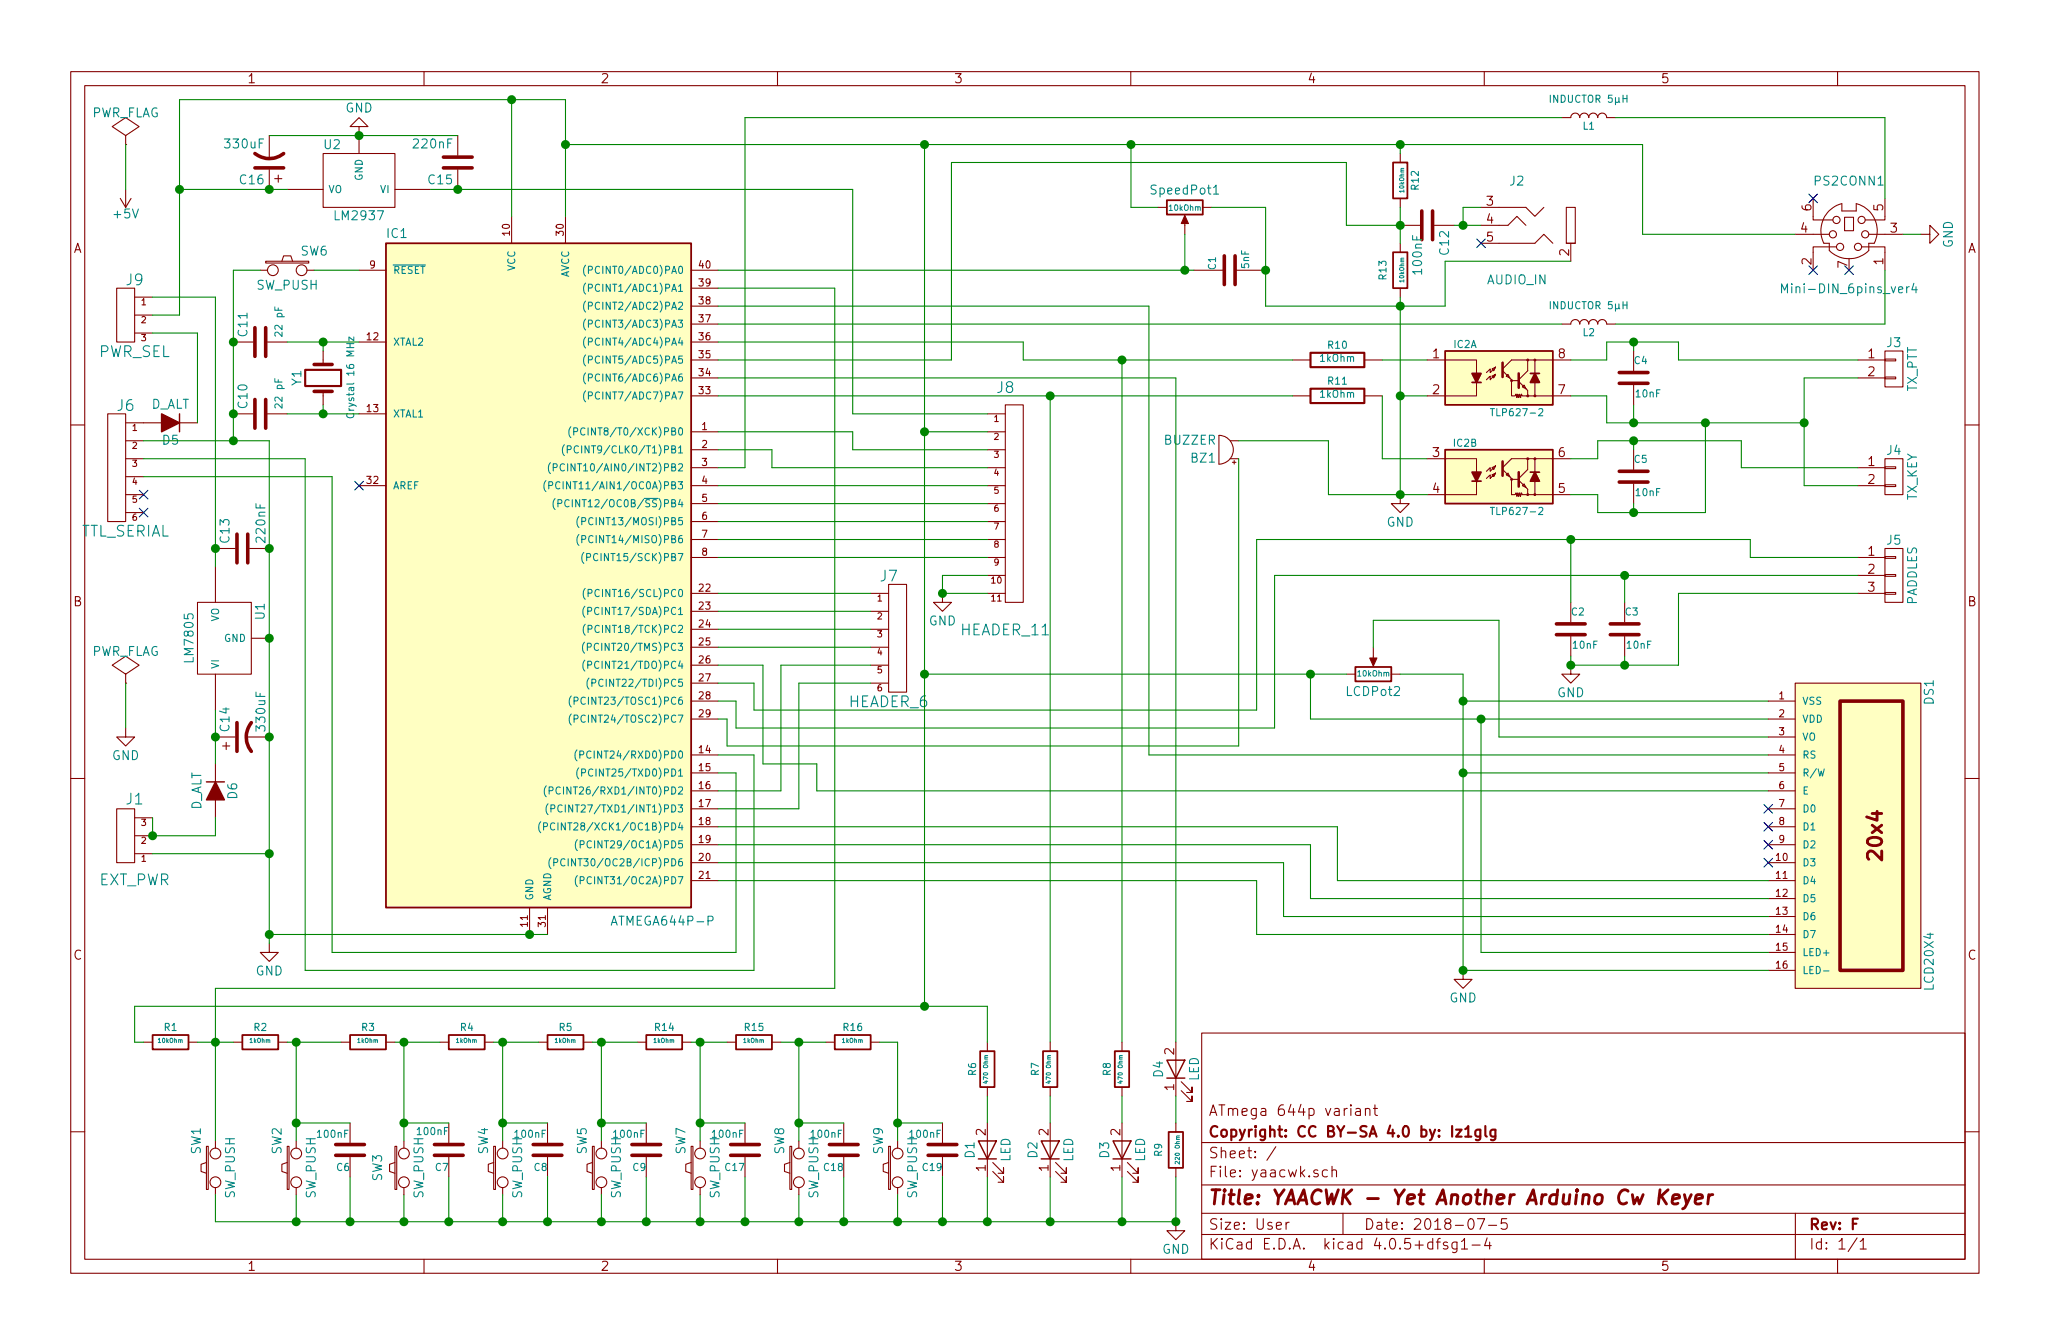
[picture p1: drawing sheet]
EESchema Schematic File Version 2
LIBS:yaacwk-rescue
LIBS:power
LIBS:device
LIBS:transistors
LIBS:conn
LIBS:linear
LIBS:regul
LIBS:74xx
LIBS:cmos4000
LIBS:adc-dac
LIBS:memory
LIBS:xilinx
LIBS:microcontrollers
LIBS:dsp
LIBS:microchip
LIBS:analog_switches
LIBS:motorola
LIBS:texas
LIBS:intel
LIBS:audio
LIBS:interface
LIBS:digital-audio
LIBS:philips
LIBS:display
LIBS:cypress
LIBS:siliconi
LIBS:opto
LIBS:atmel
LIBS:contrib
LIBS:valves
LIBS:ms-conn
LIBS:w_device
LIBS:w_connectors
LIBS:custom_kicad_symbols
LIBS:PJ320A
LIBS:yaacwk-cache
EELAYER 25 0
EELAYER END
$Descr User 11418 7481
encoding utf-8
Sheet 1 1
Title "YAACWK - Yet Another Arduino Cw Keyer"
Date "2018-07-5"
Rev "F"
Comp "Copyright: CC BY-SA 4.0 by: Iz1glg"
Comment1 "ATmega 644p variant"
Comment2 ""
Comment3 ""
Comment4 ""
$EndDescr
$Comp
L R R6
U 1 1
P 5500 5950
F 0 "R6" V 5580 5950 40  0000 C CNN
F 1 "470 Ohm" V 5507 5951 24  0000 C CNN
F 2 "Resistors_THT:R_Axial_DIN0207_L6.3mm_D2.5mm_P7.62mm_Horizontal" V 5430 5950 30  0001 C CNN
F 3 "~" H 5500 5950 30  0000 C CNN
	1    5500 5950
	-1   0    0    1   
$EndComp
$Comp
L R R7
U 1 1
P 5850 5950
F 0 "R7" V 5930 5950 40  0000 C CNN
F 1 "470 Ohm" V 5857 5951 24  0000 C CNN
F 2 "Resistors_THT:R_Axial_DIN0207_L6.3mm_D2.5mm_P7.62mm_Horizontal" V 5780 5950 30  0001 C CNN
F 3 "~" H 5850 5950 30  0000 C CNN
	1    5850 5950
	-1   0    0    1   
$EndComp
$Comp
L R R8
U 1 1
P 6250 5950
F 0 "R8" V 6330 5950 40  0000 C CNN
F 1 "470 Ohm" V 6257 5951 24  0000 C CNN
F 2 "Resistors_THT:R_Axial_DIN0207_L6.3mm_D2.5mm_P7.62mm_Horizontal" V 6180 5950 30  0001 C CNN
F 3 "~" H 6250 5950 30  0000 C CNN
	1    6250 5950
	-1   0    0    1   
$EndComp
$Comp
L R-RESCUE-yaacwk R10
U 1 1
P 7450 2000
F 0 "R10" V 7530 2000 40  0000 C CNN
F 1 "1kOhm" V 7457 2001 40  0000 C CNN
F 2 "Resistors_THT:R_Axial_DIN0207_L6.3mm_D2.5mm_P7.62mm_Horizontal" V 7380 2000 30  0001 C CNN
F 3 "~" H 7450 2000 30  0000 C CNN
	1    7450 2000
	0    -1   -1   0   
$EndComp
$Comp
L R-RESCUE-yaacwk R11
U 1 1
P 7450 2200
F 0 "R11" V 7530 2200 40  0000 C CNN
F 1 "1kOhm" V 7457 2201 40  0000 C CNN
F 2 "Resistors_THT:R_Axial_DIN0207_L6.3mm_D2.5mm_P7.62mm_Horizontal" V 7380 2200 30  0001 C CNN
F 3 "~" H 7450 2200 30  0000 C CNN
	1    7450 2200
	0    -1   -1   0   
$EndComp
$Comp
L TLP627-2 IC2
U 2 1
P 8350 2650
F 0 "IC2" H 8160 2840 40  0000 C CNN
F 1 "TLP627-2" H 8450 2460 40  0000 C CNN
F 2 "Housings_DIP:DIP-8_W7.62mm" H 8150 2470 30  0001 C CIN
F 3 "~" H 8350 2650 60  0000 C CNN
	2    8350 2650
	1    0    0    -1  
$EndComp
$Comp
L TLP627-2 IC2
U 1 1
P 8350 2100
F 0 "IC2" H 8160 2290 40  0000 C CNN
F 1 "TLP627-2" H 8450 1910 40  0000 C CNN
F 2 "Housings_DIP:DIP-8_W7.62mm" H 8150 1920 30  0001 C CIN
F 3 "~" H 8350 2100 60  0000 C CNN
	1    8350 2100
	1    0    0    -1  
$EndComp
$Comp
L C C4
U 1 1
P 9100 2100
F 0 "C4" H 9100 2200 40  0000 L CNN
F 1 "10nF" H 9106 2015 40  0000 L CNN
F 2 "Capacitors_ThroughHole:C_Disc_D7.5_P5" H 9138 1950 30  0001 C CNN
F 3 "~" H 9100 2100 60  0000 C CNN
	1    9100 2100
	1    0    0    -1  
$EndComp
$Comp
L C C5
U 1 1
P 9100 2650
F 0 "C5" H 9100 2750 40  0000 L CNN
F 1 "10nF" H 9106 2565 40  0000 L CNN
F 2 "Capacitors_ThroughHole:C_Disc_D7.5_P5" H 9138 2500 30  0001 C CNN
F 3 "~" H 9100 2650 60  0000 C CNN
	1    9100 2650
	1    0    0    -1  
$EndComp
$Comp
L C C2
U 1 1
P 8750 3500
F 0 "C2" H 8750 3600 40  0000 L CNN
F 1 "10nF" H 8756 3415 40  0000 L CNN
F 2 "Capacitors_ThroughHole:C_Disc_D7.5_P5" H 8788 3350 30  0001 C CNN
F 3 "~" H 8750 3500 60  0000 C CNN
	1    8750 3500
	1    0    0    -1  
$EndComp
$Comp
L C C3
U 1 1
P 9050 3500
F 0 "C3" H 9050 3600 40  0000 L CNN
F 1 "10nF" H 9056 3415 40  0000 L CNN
F 2 "Capacitors_ThroughHole:C_Disc_D7.5_P5" H 9088 3350 30  0001 C CNN
F 3 "~" H 9050 3500 60  0000 C CNN
	1    9050 3500
	1    0    0    -1  
$EndComp
$Comp
L R R4
U 1 1
P 2600 5800
F 0 "R4" V 2680 5800 40  0000 C CNN
F 1 "1kOhm" V 2607 5801 24  0000 C CNN
F 2 "Resistors_THT:R_Axial_DIN0207_L6.3mm_D2.5mm_P7.62mm_Horizontal" V 2530 5800 30  0001 C CNN
F 3 "~" H 2600 5800 30  0000 C CNN
	1    2600 5800
	0    -1   -1   0   
$EndComp
$Comp
L R R3
U 1 1
P 2050 5800
F 0 "R3" V 2130 5800 40  0000 C CNN
F 1 "1kOhm" V 2057 5801 24  0000 C CNN
F 2 "Resistors_THT:R_Axial_DIN0207_L6.3mm_D2.5mm_P7.62mm_Horizontal" V 1980 5800 30  0001 C CNN
F 3 "~" H 2050 5800 30  0000 C CNN
	1    2050 5800
	0    -1   -1   0   
$EndComp
$Comp
L R R2
U 1 1
P 1450 5800
F 0 "R2" V 1530 5800 40  0000 C CNN
F 1 "1kOhm" V 1457 5801 24  0000 C CNN
F 2 "Resistors_THT:R_Axial_DIN0207_L6.3mm_D2.5mm_P7.62mm_Horizontal" V 1380 5800 30  0001 C CNN
F 3 "~" H 1450 5800 30  0000 C CNN
	1    1450 5800
	0    -1   -1   0   
$EndComp
$Comp
L R R1
U 1 1
P 950 5800
F 0 "R1" V 1030 5800 40  0000 C CNN
F 1 "10kOhm" V 957 5801 24  0000 C CNN
F 2 "Resistors_THT:R_Axial_DIN0207_L6.3mm_D2.5mm_P7.62mm_Horizontal" V 880 5800 30  0001 C CNN
F 3 "~" H 950 5800 30  0000 C CNN
	1    950  5800
	0    -1   -1   0   
$EndComp
$Comp
L SW_PUSH SW5
U 1 1
P 3350 6500
F 0 "SW5" H 3500 6610 50  0000 C CNN
F 1 "SW_PUSH" H 3350 6420 50  0000 C CNN
F 2 "Pin_Headers:Pin_Header_Straight_1x02_Pitch2.54mm" H 3350 6500 60  0001 C CNN
F 3 "~" H 3350 6500 60  0000 C CNN
	1    3350 6500
	0    -1   -1   0   
$EndComp
$Comp
L SW_PUSH SW4
U 1 1
P 2800 6500
F 0 "SW4" H 2950 6610 50  0000 C CNN
F 1 "SW_PUSH" H 2800 6420 50  0000 C CNN
F 2 "Pin_Headers:Pin_Header_Straight_1x02_Pitch2.54mm" H 2800 6500 60  0001 C CNN
F 3 "~" H 2800 6500 60  0000 C CNN
	1    2800 6500
	0    -1   -1   0   
$EndComp
$Comp
L SW_PUSH SW3
U 1 1
P 2250 6500
F 0 "SW3" H 2250 6650 50  0000 C CNN
F 1 "SW_PUSH" H 2250 6420 50  0000 C CNN
F 2 "Pin_Headers:Pin_Header_Straight_1x02_Pitch2.54mm" H 2250 6500 60  0001 C CNN
F 3 "~" H 2250 6500 60  0000 C CNN
	1    2250 6500
	0    -1   -1   0   
$EndComp
$Comp
L SW_PUSH SW2
U 1 1
P 1650 6500
F 0 "SW2" H 1800 6610 50  0000 C CNN
F 1 "SW_PUSH" H 1650 6420 50  0000 C CNN
F 2 "Pin_Headers:Pin_Header_Straight_1x02_Pitch2.54mm" H 1650 6500 60  0001 C CNN
F 3 "~" H 1650 6500 60  0000 C CNN
	1    1650 6500
	0    -1   -1   0   
$EndComp
$Comp
L SW_PUSH SW1
U 1 1
P 1200 6500
F 0 "SW1" H 1350 6610 50  0000 C CNN
F 1 "SW_PUSH" H 1200 6420 50  0000 C CNN
F 2 "Pin_Headers:Pin_Header_Straight_1x02_Pitch2.54mm" H 1200 6500 60  0001 C CNN
F 3 "~" H 1200 6500 60  0000 C CNN
	1    1200 6500
	0    -1   -1   0   
$EndComp
$Comp
L POT SpeedPot1
U 1 1
P 6600 1150
F 0 "SpeedPot1" V 6500 1150 50  0000 C CNN
F 1 "10kOhm" V 6600 1150 31  0000 C CNN
F 2 "Potentiometers:Potentiometer_Alps_RK097_Single_Vertical" H 6600 1150 60  0001 C CNN
F 3 "~" H 6600 1150 60  0000 C CNN
	1    6600 1150
	0    -1   1    0   
$EndComp
$Comp
L LED D2
U 1 1
P 5850 6400
F 0 "D2" H 5850 6500 50  0000 C CNN
F 1 "LED" H 5850 6300 50  0000 C CNN
F 2 "LEDs:LED_D3.0mm" H 5850 6400 60  0001 C CNN
F 3 "~" H 5850 6400 60  0000 C CNN
	1    5850 6400
	0    -1   -1   0   
$EndComp
$Comp
L LED D3
U 1 1
P 6250 6400
F 0 "D3" H 6250 6500 50  0000 C CNN
F 1 "LED" H 6250 6300 50  0000 C CNN
F 2 "LEDs:LED_D3.0mm" H 6250 6400 60  0001 C CNN
F 3 "~" H 6250 6400 60  0000 C CNN
	1    6250 6400
	0    -1   -1   0   
$EndComp
$Comp
L LED D1
U 1 1
P 5500 6400
F 0 "D1" H 5500 6500 50  0000 C CNN
F 1 "LED" H 5500 6300 50  0000 C CNN
F 2 "LEDs:LED_D3.0mm" H 5500 6400 60  0001 C CNN
F 3 "~" H 5500 6400 60  0000 C CNN
	1    5500 6400
	0    -1   -1   0   
$EndComp
$Comp
L INDUCTOR L2
U 1 1
P 8850 1800
F 0 "L2" V 8800 1800 40  0000 C CNN
F 1 "INDUCTOR 5μH" V 8950 1800 40  0000 C CNN
F 2 "Inductors_THT:L_Axial_L7.0mm_D3.3mm_P10.16mm_Horizontal_Fastron_MICC" H 8850 1800 60  0001 C CNN
F 3 "~" H 8850 1800 60  0000 C CNN
	1    8850 1800
	0    -1   -1   0   
$EndComp
$Comp
L INDUCTOR L1
U 1 1
P 8850 650
F 0 "L1" V 8800 650 40  0000 C CNN
F 1 "INDUCTOR 5μH" V 8950 650 40  0000 C CNN
F 2 "Inductors_THT:L_Axial_L7.0mm_D3.3mm_P10.16mm_Horizontal_Fastron_MICC" H 8850 650 60  0001 C CNN
F 3 "~" H 8850 650 60  0000 C CNN
	1    8850 650 
	0    -1   -1   0   
$EndComp
$Comp
L buzzer BZ1
U 1 1
P 6850 2500
F 0 "BZ1" H 6925 2550 50  0000 L CNN
F 1 "BUZZER" H 6925 2450 50  0000 L CNN
F 2 "Buzzers_Beepers:Buzzer_12x9.5RM7.6" H 6850 2500 60  0001 C CNN
F 3 "" H 6850 2500 60  0001 C CNN
	1    6850 2500
	-1   0    0    1   
$EndComp
$Comp
L C-RESCUE-yaacwk C1
U 1 1
P 6850 1500
F 0 "C1" H 6850 1600 40  0000 L CNN
F 1 "5nF" H 6856 1415 40  0000 L CNN
F 2 "Capacitors_ThroughHole:C_Disc_D7.5_P5" H 6888 1350 30  0001 C CNN
F 3 "~" H 6850 1500 60  0000 C CNN
	1    6850 1500
	0    -1   -1   0   
$EndComp
$Comp
L C C9
U 1 1
P 3600 6400
F 0 "C9" H 3600 6500 40  0000 L CNN
F 1 "100nF" H 3606 6315 40  0000 L CNN
F 2 "Capacitors_ThroughHole:C_Disc_D7.5_P5" H 3638 6250 30  0001 C CNN
F 3 "~" H 3600 6400 60  0000 C CNN
	1    3600 6400
	-1   0    0    1   
$EndComp
$Comp
L C C8
U 1 1
P 3050 6400
F 0 "C8" H 3050 6500 40  0000 L CNN
F 1 "100nF" H 3056 6315 40  0000 L CNN
F 2 "Capacitors_ThroughHole:C_Disc_D7.5_P5" H 3088 6250 30  0001 C CNN
F 3 "~" H 3050 6400 60  0000 C CNN
	1    3050 6400
	-1   0    0    1   
$EndComp
$Comp
L C C7
U 1 1
P 2500 6400
F 0 "C7" H 2500 6500 40  0000 L CNN
F 1 "100nF" H 2500 6300 40  0000 L CNN
F 2 "Capacitors_ThroughHole:C_Disc_D7.5_P5" H 2538 6250 30  0001 C CNN
F 3 "~" H 2500 6400 60  0000 C CNN
	1    2500 6400
	-1   0    0    1   
$EndComp
$Comp
L C C6
U 1 1
P 1950 6400
F 0 "C6" H 1950 6500 40  0000 L CNN
F 1 "100nF" H 1956 6315 40  0000 L CNN
F 2 "Capacitors_ThroughHole:C_Disc_D7.5_P5" H 1988 6250 30  0001 C CNN
F 3 "~" H 1950 6400 60  0000 C CNN
	1    1950 6400
	-1   0    0    1   
$EndComp
$Comp
L Crystal Y1
U 1 1
P 1800 2100
F 0 "Y1" H 1800 2250 50  0000 C CNN
F 1 "Crystal 16 MHz" H 1800 1950 40  0000 C CNN
F 2 "Crystals:Crystal_HC49-U_Vertical" H 1800 2100 50  0001 C CNN
F 3 "" H 1800 2100 50  0000 C CNN
	1    1800 2100
	0    -1   -1   0   
$EndComp
$Comp
L C C10
U 1 1
P 1450 2300
F 0 "C10" H 1475 2400 50  0000 L CNN
F 1 "22 pF" H 1475 2200 40  0000 L CNN
F 2 "Capacitors_ThroughHole:C_Disc_D7.5_P5" H 1488 2150 50  0001 C CNN
F 3 "" H 1450 2300 50  0000 C CNN
	1    1450 2300
	0    -1   -1   0   
$EndComp
$Comp
L C C11
U 1 1
P 1450 1900
F 0 "C11" H 1475 2000 50  0000 L CNN
F 1 "22 pF" H 1475 1800 40  0000 L CNN
F 2 "Capacitors_ThroughHole:C_Disc_D7.5_P5" H 1488 1750 50  0001 C CNN
F 3 "" H 1450 1900 50  0000 C CNN
	1    1450 1900
	0    -1   -1   0   
$EndComp
$Comp
L LCD16X2 DS1
U 1 1
P 10350 4650
F 0 "DS1" H 9550 5050 50  0000 C CNN
F 1 "LCD20X4" H 11050 5050 50  0000 C CNN
F 2 "Pin_Headers:Pin_Header_Straight_1x16_Pitch2.54mm" H 10350 4600 50  0001 C CIN
F 3 "" H 10350 4650 50  0000 C CNN
	1    10350 4650
	0    1    1    0   
$EndComp
$Comp
L C C12
U 1 1
P 7950 1250
F 0 "C12" H 7975 1350 50  0000 L CNN
F 1 "100nF" H 8000 1200 50  0000 L CNN
F 2 "Capacitors_ThroughHole:C_Disc_D7.5_P5" H 7988 1100 50  0001 C CNN
F 3 "" H 7950 1250 50  0000 C CNN
	1    7950 1250
	0    1    1    0   
$EndComp
$Comp
L R R12
U 1 1
P 7800 1000
F 0 "R12" V 7880 1000 40  0000 C CNN
F 1 "10kOhm" V 7807 1001 24  0000 C CNN
F 2 "Resistors_THT:R_Axial_DIN0207_L6.3mm_D2.5mm_P7.62mm_Horizontal" V 7730 1000 30  0001 C CNN
F 3 "~" H 7800 1000 30  0000 C CNN
	1    7800 1000
	1    0    0    -1  
$EndComp
$Comp
L R R13
U 1 1
P 7800 1500
F 0 "R13" V 7700 1500 40  0000 C CNN
F 1 "10kOhm" V 7807 1501 24  0000 C CNN
F 2 "Resistors_THT:R_Axial_DIN0207_L6.3mm_D2.5mm_P7.62mm_Horizontal" V 7730 1500 30  0001 C CNN
F 3 "~" H 7800 1500 30  0000 C CNN
	1    7800 1500
	1    0    0    -1  
$EndComp
$Comp
L POT LCDPot2
U 1 1
P 7650 3750
F 0 "LCDPot2" V 7550 3750 50  0000 C CNN
F 1 "10kOhm" V 7650 3750 31  0000 C CNN
F 2 "Potentiometers:Potentiometer_Trimmer_ACP_CA9h5_Vertical_Px5.0mm_Py5.0mm" H 7650 3750 60  0001 C CNN
F 3 "~" H 7650 3750 60  0000 C CNN
	1    7650 3750
	0    -1   -1   0   
$EndComp
$Comp
L R R9
U 1 1
P 6550 6400
F 0 "R9" V 6450 6400 40  0000 C CNN
F 1 "220 Ohm" V 6557 6401 24  0000 C CNN
F 2 "Resistors_THT:R_Axial_DIN0207_L6.3mm_D2.5mm_P7.62mm_Horizontal" V 6480 6400 30  0001 C CNN
F 3 "~" H 6550 6400 30  0000 C CNN
	1    6550 6400
	1    0    0    -1  
$EndComp
$Comp
L LED D4
U 1 1
P 6550 5950
F 0 "D4" H 6550 6050 50  0000 C CNN
F 1 "LED" H 6550 5850 50  0000 C CNN
F 2 "LEDs:LED_D3.0mm" H 6550 5950 60  0001 C CNN
F 3 "~" H 6550 5950 60  0000 C CNN
	1    6550 5950
	0    -1   -1   0   
$EndComp
NoConn ~ 9850 4500
NoConn ~ 9850 4600
NoConn ~ 9850 4700
NoConn ~ 9850 4800
$Comp
L GND #PWR01
U 1 1
P 8150 5400
F 0 "#PWR01" H 8150 5150 50  0001 C CNN
F 1 "GND" H 8150 5250 50  0000 C CNN
F 2 "" H 8150 5400 50  0000 C CNN
F 3 "" H 8150 5400 50  0000 C CNN
	1    8150 5400
	1    0    0    -1  
$EndComp
$Comp
L GND #PWR02
U 1 1
P 8750 3700
F 0 "#PWR02" H 8750 3450 50  0001 C CNN
F 1 "GND" H 8750 3550 50  0000 C CNN
F 2 "" H 8750 3700 50  0000 C CNN
F 3 "" H 8750 3700 50  0000 C CNN
	1    8750 3700
	1    0    0    -1  
$EndComp
$Comp
L GND #PWR03
U 1 1
P 6550 6800
F 0 "#PWR03" H 6550 6550 50  0001 C CNN
F 1 "GND" H 6550 6650 50  0000 C CNN
F 2 "" H 6550 6800 50  0000 C CNN
F 3 "" H 6550 6800 50  0000 C CNN
	1    6550 6800
	1    0    0    -1  
$EndComp
$Comp
L GND #PWR04
U 1 1
P 10700 1300
F 0 "#PWR04" H 10700 1050 50  0001 C CNN
F 1 "GND" H 10700 1150 50  0000 C CNN
F 2 "" H 10700 1300 50  0000 C CNN
F 3 "" H 10700 1300 50  0000 C CNN
	1    10700 1300
	0    -1   -1   0   
$EndComp
$Comp
L GND #PWR05
U 1 1
P 7800 2750
F 0 "#PWR05" H 7800 2500 50  0001 C CNN
F 1 "GND" H 7800 2600 50  0000 C CNN
F 2 "" H 7800 2750 50  0000 C CNN
F 3 "" H 7800 2750 50  0000 C CNN
	1    7800 2750
	1    0    0    -1  
$EndComp
$Comp
L GND #PWR06
U 1 1
P 1500 5250
F 0 "#PWR06" H 1500 5000 50  0001 C CNN
F 1 "GND" H 1500 5100 50  0000 C CNN
F 2 "" H 1500 5250 50  0000 C CNN
F 3 "" H 1500 5250 50  0000 C CNN
	1    1500 5250
	1    0    0    -1  
$EndComp
$Comp
L GND #PWR07
U 1 1
P 700 4050
F 0 "#PWR07" H 700 3800 50  0001 C CNN
F 1 "GND" H 700 3900 50  0000 C CNN
F 2 "" H 700 4050 50  0000 C CNN
F 3 "" H 700 4050 50  0000 C CNN
	1    700  4050
	1    0    0    -1  
$EndComp
$Comp
L PWR_FLAG #FLG08
U 1 1
P 700 3800
F 0 "#FLG08" H 700 3895 50  0001 C CNN
F 1 "PWR_FLAG" H 700 3980 50  0000 C CNN
F 2 "" H 700 3800 50  0000 C CNN
F 3 "" H 700 3800 50  0000 C CNN
	1    700  3800
	1    0    0    -1  
$EndComp
$Comp
L PWR_FLAG #FLG09
U 1 1
P 700 800
F 0 "#FLG09" H 700 895 50  0001 C CNN
F 1 "PWR_FLAG" H 700 980 50  0000 C CNN
F 2 "" H 700 800 50  0000 C CNN
F 3 "" H 700 800 50  0000 C CNN
	1    700  800 
	1    0    0    -1  
$EndComp
$Comp
L +5V #PWR010
U 1 1
P 700 1050
F 0 "#PWR010" H 700 900 50  0001 C CNN
F 1 "+5V" H 700 1190 50  0000 C CNN
F 2 "" H 700 1050 50  0000 C CNN
F 3 "" H 700 1050 50  0000 C CNN
	1    700  1050
	-1   0    0    1   
$EndComp
$Comp
L CONN_01X02 J3
U 1 1
P 10550 2050
F 0 "J3" H 10550 2200 50  0000 C CNN
F 1 "TX_PTT" V 10650 2050 50  0000 C CNN
F 2 "Pin_Headers:Pin_Header_Straight_1x02_Pitch2.54mm" H 10550 2050 50  0001 C CNN
F 3 "" H 10550 2050 50  0000 C CNN
	1    10550 2050
	1    0    0    -1  
$EndComp
$Comp
L CONN_01X02 J4
U 1 1
P 10550 2650
F 0 "J4" H 10550 2800 50  0000 C CNN
F 1 "TX_KEY" V 10650 2650 50  0000 C CNN
F 2 "Pin_Headers:Pin_Header_Straight_1x02_Pitch2.54mm" H 10550 2650 50  0001 C CNN
F 3 "" H 10550 2650 50  0000 C CNN
	1    10550 2650
	1    0    0    -1  
$EndComp
$Comp
L CONN_01X03 J5
U 1 1
P 10550 3200
F 0 "J5" H 10550 3400 50  0000 C CNN
F 1 "PADDLES" V 10650 3200 50  0000 C CNN
F 2 "Pin_Headers:Pin_Header_Straight_1x03_Pitch2.54mm" H 10550 3200 50  0001 C CNN
F 3 "" H 10550 3200 50  0000 C CNN
	1    10550 3200
	1    0    0    -1  
$EndComp
$Comp
L Mini-DIN_6pins_ver4 PS2CONN1
U 1 1
P 10300 1300
F 0 "PS2CONN1" H 10300 1600 50  0000 C CNN
F 1 "Mini-DIN_6pins_ver4" H 10300 1000 50  0000 C CNN
F 2 "mini_din6New:Mini_din6" H 10300 1320 50  0001 C CNN
F 3 "" H 10300 1320 50  0000 C CNN
	1    10300 1300
	1    0    0    -1  
$EndComp
NoConn ~ 10100 1500
NoConn ~ 10100 1100
$Comp
L R R5
U 1 1
P 3150 5800
F 0 "R5" V 3230 5800 40  0000 C CNN
F 1 "1kOhm" V 3157 5801 24  0000 C CNN
F 2 "Resistors_THT:R_Axial_DIN0207_L6.3mm_D2.5mm_P7.62mm_Horizontal" V 3080 5800 30  0001 C CNN
F 3 "~" H 3150 5800 30  0000 C CNN
	1    3150 5800
	0    -1   -1   0   
$EndComp
$Comp
L HEADER_3 J1
U 1 1
P 750 4650
F 0 "J1" H 750 4450 60  0000 C CNN
F 1 "EXT_PWR" H 750 4900 60  0000 C CNN
F 2 "Connectors:BARREL_JACK" H 750 4650 60  0001 C CNN
F 3 "" H 750 4650 60  0000 C CNN
	1    750  4650
	-1   0    0    1   
$EndComp
$Comp
L LM7805 U1
U 1 1
P 1250 3550
F 0 "U1" H 1400 3354 50  0000 C CNN
F 1 "LM7805" H 1250 3750 50  0000 C CNN
F 2 "mojes-kicad-footprints:78XX" H 1250 3550 50  0001 C CNN
F 3 "" H 1250 3550 50  0000 C CNN
	1    1250 3550
	0    -1   -1   0   
$EndComp
$Comp
L CP1 C14
U 1 1
P 1350 4100
F 0 "C14" H 1375 4200 50  0000 L CNN
F 1 "330uF" H 1375 4000 50  0000 L CNN
F 2 "Capacitors_THT:CP_Radial_D8.0mm_P3.80mm" H 1350 4100 50  0001 C CNN
F 3 "" H 1350 4100 50  0000 C CNN
	1    1350 4100
	0    -1   -1   0   
$EndComp
$Comp
L HEADER_6 J6
U 1 1
P 700 2600
F 0 "J6" H 700 2950 60  0000 C CNN
F 1 "TTL_SERIAL" H 700 2250 60  0000 C CNN
F 2 "Pin_Headers:Pin_Header_Straight_1x06_Pitch2.54mm" H 700 2600 60  0001 C CNN
F 3 "" H 700 2600 60  0000 C CNN
	1    700  2600
	-1   0    0    -1  
$EndComp
NoConn ~ 800  2850
$Comp
L D_ALT D6
U 1 1
P 1200 4400
F 0 "D6" H 1200 4500 50  0000 C CNN
F 1 "D_ALT" H 1200 4300 50  0000 C CNN
F 2 "Diodes_THT:D_A-405_P7.62mm_Horizontal" H 1200 4400 50  0001 C CNN
F 3 "" H 1200 4400 50  0000 C CNN
	1    1200 4400
	0    1    1    0   
$EndComp
$Comp
L SW_PUSH SW6
U 1 1
P 1600 1500
F 0 "SW6" H 1750 1610 50  0000 C CNN
F 1 "SW_PUSH" H 1600 1420 50  0000 C CNN
F 2 "Pin_Headers:Pin_Header_Straight_1x02_Pitch2.54mm" H 1600 1500 60  0001 C CNN
F 3 "~" H 1600 1500 60  0000 C CNN
	1    1600 1500
	1    0    0    -1  
$EndComp
NoConn ~ 800  2750
NoConn ~ 10300 1500
$Comp
L PJ320A_3.5mm_4_conductors_audio_plug J2
U 1 1
P 8450 1350
F 0 "J2" H 8450 1700 50  0000 C CNN
F 1 "AUDIO_IN" H 8450 1150 50  0000 C CNN
F 2 "PJ320A:PJ320A_3.5mm_4_conductors_audio_plug" H 8250 1500 50  0001 C CNN
F 3 "" H 8250 1500 50  0000 C CNN
	1    8450 1350
	1    0    0    -1  
$EndComp
$Comp
L D_ALT D5
U 1 1
P 950 2350
F 0 "D5" H 950 2450 50  0000 C CNN
F 1 "D_ALT" H 950 2250 50  0000 C CNN
F 2 "Diodes_THT:D_A-405_P7.62mm_Horizontal" H 950 2350 50  0001 C CNN
F 3 "" H 950 2350 50  0000 C CNN
	1    950  2350
	-1   0    0    1   
$EndComp
$Comp
L C C13
U 1 1
P 1350 3050
F 0 "C13" H 1375 3150 50  0000 L CNN
F 1 "220nF" H 1375 2950 50  0000 L CNN
F 2 "Capacitors_ThroughHole:C_Disc_D7.5_P5" H 1388 2900 50  0001 C CNN
F 3 "" H 1350 3050 50  0000 C CNN
	1    1350 3050
	0    -1   -1   0   
$EndComp
$Comp
L ATMEGA644P-P IC1
U 1 1
P 3000 3200
F 0 "IC1" H 2150 5080 50  0000 L BNN
F 1 "ATMEGA644P-P" H 3400 1250 50  0000 L BNN
F 2 "Housings_DIP:DIP-40_W15.24mm" H 3000 3200 50  0001 C CIN
F 3 "" H 3000 3200 50  0000 C CNN
	1    3000 3200
	1    0    0    -1  
$EndComp
NoConn ~ 2000 2700
$Comp
L GND #PWR011
U 1 1
P 5250 3300
F 0 "#PWR011" H 5250 3050 50  0001 C CNN
F 1 "GND" H 5250 3150 50  0000 C CNN
F 2 "" H 5250 3300 50  0000 C CNN
F 3 "" H 5250 3300 50  0000 C CNN
	1    5250 3300
	1    0    0    -1  
$EndComp
$Comp
L HEADER_11 J8
U 1 1
P 5600 2800
F 0 "J8" H 5600 3450 60  0000 C CNN
F 1 "HEADER_11" H 5600 2100 60  0000 C CNN
F 2 "Pin_Headers:Pin_Header_Straight_1x11_Pitch2.54mm" H 5600 2800 60  0001 C CNN
F 3 "" H 5600 2800 60  0000 C CNN
	1    5600 2800
	1    0    0    -1  
$EndComp
$Comp
L HEADER_6 J7
U 1 1
P 4950 3550
F 0 "J7" H 4950 3900 60  0000 C CNN
F 1 "HEADER_6" H 4950 3200 60  0000 C CNN
F 2 "Pin_Headers:Pin_Header_Straight_1x06_Pitch2.54mm" H 4950 3550 60  0001 C CNN
F 3 "" H 4950 3550 60  0000 C CNN
	1    4950 3550
	1    0    0    -1  
$EndComp
$Comp
L HEADER_3 J9
U 1 1
P 750 1750
F 0 "J9" H 750 1950 60  0000 C CNN
F 1 "PWR_SEL" H 750 1550 60  0000 C CNN
F 2 "Pin_Headers:Pin_Header_Straight_1x03_Pitch2.54mm" H 750 1750 60  0001 C CNN
F 3 "" H 750 1750 60  0000 C CNN
	1    750  1750
	-1   0    0    -1  
$EndComp
$Comp
L CP1 C16
U 1 1
P 1500 900
F 0 "C16" H 1525 1000 50  0000 L CNN
F 1 "330uF" H 1525 800 50  0000 L CNN
F 2 "Capacitors_THT:CP_Radial_D8.0mm_P3.80mm" H 1500 900 50  0001 C CNN
F 3 "" H 1500 900 50  0000 C CNN
	1    1500 900 
	-1   0    0    1   
$EndComp
$Comp
L GND #PWR012
U 1 1
P 2000 750
F 0 "#PWR012" H 2000 500 50  0001 C CNN
F 1 "GND" H 2000 600 50  0000 C CNN
F 2 "" H 2000 750 50  0000 C CNN
F 3 "" H 2000 750 50  0000 C CNN
	1    2000 750 
	1    0    0    1   
$EndComp
$Comp
L C C15
U 1 1
P 2550 900
F 0 "C15" H 2575 1000 50  0000 L CNN
F 1 "220nF" H 2575 800 50  0000 L CNN
F 2 "Capacitors_ThroughHole:C_Disc_D7.5_P5" H 2588 750 50  0001 C CNN
F 3 "" H 2550 900 50  0000 C CNN
	1    2550 900 
	-1   0    0    1   
$EndComp
$Comp
L LM7805 U2
U 1 1
P 2000 1000
F 0 "U2" H 2150 804 50  0000 C CNN
F 1 "LM2937" H 2000 1200 50  0000 C CNN
F 2 "mojes-kicad-footprints:78XX" H 2000 1000 50  0001 C CNN
F 3 "" H 2000 1000 50  0000 C CNN
	1    2000 1000
	-1   0    0    1   
$EndComp
$Comp
L SW_PUSH SW7
U 1 1
P 3900 6500
F 0 "SW7" H 4050 6610 50  0000 C CNN
F 1 "SW_PUSH" H 3900 6420 50  0000 C CNN
F 2 "Pin_Headers:Pin_Header_Straight_1x02_Pitch2.54mm" H 3900 6500 60  0001 C CNN
F 3 "~" H 3900 6500 60  0000 C CNN
	1    3900 6500
	0    -1   -1   0   
$EndComp
$Comp
L C C17
U 1 1
P 4150 6400
F 0 "C17" H 4150 6500 40  0000 L CNN
F 1 "100nF" H 4156 6315 40  0000 L CNN
F 2 "Capacitors_ThroughHole:C_Disc_D7.5_P5" H 4188 6250 30  0001 C CNN
F 3 "~" H 4150 6400 60  0000 C CNN
	1    4150 6400
	-1   0    0    1   
$EndComp
$Comp
L R R14
U 1 1
P 3700 5800
F 0 "R14" V 3780 5800 40  0000 C CNN
F 1 "1kOhm" V 3707 5801 24  0000 C CNN
F 2 "Resistors_THT:R_Axial_DIN0207_L6.3mm_D2.5mm_P7.62mm_Horizontal" V 3630 5800 30  0001 C CNN
F 3 "~" H 3700 5800 30  0000 C CNN
	1    3700 5800
	0    -1   -1   0   
$EndComp
$Comp
L SW_PUSH SW8
U 1 1
P 4450 6500
F 0 "SW8" H 4600 6610 50  0000 C CNN
F 1 "SW_PUSH" H 4450 6420 50  0000 C CNN
F 2 "Pin_Headers:Pin_Header_Straight_1x02_Pitch2.54mm" H 4450 6500 60  0001 C CNN
F 3 "~" H 4450 6500 60  0000 C CNN
	1    4450 6500
	0    -1   -1   0   
$EndComp
$Comp
L C C18
U 1 1
P 4700 6400
F 0 "C18" H 4700 6500 40  0000 L CNN
F 1 "100nF" H 4706 6315 40  0000 L CNN
F 2 "Capacitors_ThroughHole:C_Disc_D7.5_P5" H 4738 6250 30  0001 C CNN
F 3 "~" H 4700 6400 60  0000 C CNN
	1    4700 6400
	-1   0    0    1   
$EndComp
$Comp
L R R15
U 1 1
P 4200 5800
F 0 "R15" V 4280 5800 40  0000 C CNN
F 1 "1kOhm" V 4207 5801 24  0000 C CNN
F 2 "Resistors_THT:R_Axial_DIN0207_L6.3mm_D2.5mm_P7.62mm_Horizontal" V 4130 5800 30  0001 C CNN
F 3 "~" H 4200 5800 30  0000 C CNN
	1    4200 5800
	0    -1   -1   0   
$EndComp
$Comp
L SW_PUSH SW9
U 1 1
P 5000 6500
F 0 "SW9" H 5150 6610 50  0000 C CNN
F 1 "SW_PUSH" H 5000 6420 50  0000 C CNN
F 2 "Pin_Headers:Pin_Header_Straight_1x02_Pitch2.54mm" H 5000 6500 60  0001 C CNN
F 3 "~" H 5000 6500 60  0000 C CNN
	1    5000 6500
	0    -1   -1   0   
$EndComp
$Comp
L C C19
U 1 1
P 5250 6400
F 0 "C19" H 5250 6500 40  0000 L CNN
F 1 "100nF" H 5256 6315 40  0000 L CNN
F 2 "Capacitors_ThroughHole:C_Disc_D7.5_P5" H 5288 6250 30  0001 C CNN
F 3 "~" H 5250 6400 60  0000 C CNN
	1    5250 6400
	-1   0    0    1   
$EndComp
$Comp
L R R16
U 1 1
P 4750 5800
F 0 "R16" V 4830 5800 40  0000 C CNN
F 1 "1kOhm" V 4757 5801 24  0000 C CNN
F 2 "Resistors_THT:R_Axial_DIN0207_L6.3mm_D2.5mm_P7.62mm_Horizontal" V 4680 5800 30  0001 C CNN
F 3 "~" H 4750 5800 30  0000 C CNN
	1    4750 5800
	0    -1   -1   0   
$EndComp
Wire Wire Line
	4100 4050 7100 4050
Wire Wire Line
	4050 4150 6900 4150
Wire Wire Line
	4550 4250 4550 4400
Wire Wire Line
	4650 5500 4650 1600
Wire Wire Line
	4300 2500 4300 2600
Connection ~ 5150 2400
Connection ~ 5150 3750
Connection ~ 5150 800 
Connection ~ 5150 5600
Wire Wire Line
	5150 800  5150 5600
Wire Wire Line
	5300 2000 5300 900 
Wire Wire Line
	4200 3800 4200 3950
Wire Wire Line
	4200 4200 4200 5400
Wire Wire Line
	4100 5300 4100 4300
Connection ~ 3050 6800
Wire Wire Line
	3050 6800 3050 6550
Wire Wire Line
	750  5800 750  5600
Connection ~ 2250 5800
Connection ~ 1650 5800
Connection ~ 2800 5800
Connection ~ 2800 6250
Wire Wire Line
	2750 5800 3000 5800
Connection ~ 3350 5800
Connection ~ 3350 6250
Wire Wire Line
	3300 5800 3550 5800
Connection ~ 3900 5800
Connection ~ 3900 6250
Wire Wire Line
	3850 5800 4050 5800
Connection ~ 5000 6250
Wire Wire Line
	5250 6250 5000 6250
Connection ~ 4450 6250
Wire Wire Line
	4700 6250 4450 6250
Wire Wire Line
	4150 6250 3900 6250
Connection ~ 3600 6800
Wire Wire Line
	3600 6800 3600 6550
Connection ~ 3350 6800
Wire Wire Line
	3350 6800 3350 6650
Wire Wire Line
	3350 6250 3600 6250
Wire Wire Line
	3350 5800 3350 6350
Wire Wire Line
	2800 6250 3050 6250
Wire Wire Line
	2800 5800 2800 6350
Connection ~ 2800 6800
Wire Wire Line
	2800 6800 2800 6650
Connection ~ 2500 6800
Wire Wire Line
	2500 6800 2500 6550
Connection ~ 2250 6250
Wire Wire Line
	2500 6250 2250 6250
Wire Wire Line
	2250 5800 2250 6350
Connection ~ 2250 6800
Wire Wire Line
	2250 6800 2250 6650
Connection ~ 1950 6800
Wire Wire Line
	1950 6800 1950 6550
Connection ~ 1650 6800
Wire Wire Line
	1650 6650 1650 6800
Connection ~ 1650 6250
Wire Wire Line
	1950 6250 1650 6250
Wire Wire Line
	1650 5800 1650 6350
Wire Wire Line
	2200 5800 2450 5800
Wire Wire Line
	1600 5800 1900 5800
Connection ~ 3900 6800
Connection ~ 4150 6800
Connection ~ 4450 6800
Connection ~ 4700 6800
Connection ~ 5000 6800
Connection ~ 5250 6800
Connection ~ 4450 5800
Wire Wire Line
	5000 6800 5000 6650
Wire Wire Line
	5000 5800 4900 5800
Wire Wire Line
	5250 6800 5250 6550
Wire Wire Line
	5000 5800 5000 6350
Wire Wire Line
	4450 6800 4450 6650
Wire Wire Line
	4350 5800 4600 5800
Wire Wire Line
	4700 6800 4700 6550
Wire Wire Line
	4450 5800 4450 6350
Wire Wire Line
	3900 6800 3900 6650
Wire Wire Line
	4150 6800 4150 6550
Wire Wire Line
	3900 5800 3900 6350
Connection ~ 3150 800 
Connection ~ 7800 800 
Wire Wire Line
	7800 800  7800 850 
Wire Wire Line
	8050 1700 8050 1450
Wire Wire Line
	8050 1450 8750 1450
Connection ~ 7800 1700
Wire Wire Line
	7500 900  7500 1250
Wire Wire Line
	5300 900  7500 900 
Wire Wire Line
	7100 4050 7100 3200
Wire Wire Line
	7000 3000 7000 3950
Wire Wire Line
	6550 2100 6550 5800
Wire Wire Line
	4000 2100 6550 2100
Connection ~ 6250 2000
Wire Wire Line
	6250 5800 6250 2000
Connection ~ 5850 2200
Wire Wire Line
	5850 5800 5850 2200
Wire Wire Line
	6400 1700 6400 4200
Wire Wire Line
	5500 5600 5500 5800
Connection ~ 5500 6800
Wire Wire Line
	5500 6800 5500 6550
Connection ~ 5850 6800
Wire Wire Line
	5850 6800 5850 6550
Connection ~ 6250 6800
Wire Wire Line
	6250 6800 6250 6550
Wire Wire Line
	6550 6800 6550 6550
Wire Wire Line
	750  5600 5500 5600
Wire Wire Line
	750  5800 800  5800
Wire Wire Line
	7050 1700 8050 1700
Connection ~ 7800 2200
Connection ~ 850  4650
Wire Wire Line
	850  4550 850  4650
Connection ~ 1000 1050
Connection ~ 1500 1050
Wire Wire Line
	1000 1050 1600 1050
Connection ~ 2850 550 
Wire Wire Line
	2850 1200 2850 550 
Wire Wire Line
	3150 550  3150 1200
Connection ~ 8250 4000
Wire Wire Line
	5250 3300 5500 3300
Wire Wire Line
	5250 3200 5250 3300
Connection ~ 5250 3300
Wire Wire Line
	5250 3200 5500 3200
Wire Wire Line
	4100 3900 4100 4050
Wire Wire Line
	4050 4000 4050 4150
Wire Wire Line
	1300 1500 1450 1500
Wire Wire Line
	4750 1050 4750 2300
Wire Wire Line
	4750 2300 5500 2300
Wire Wire Line
	1000 550  3150 550 
Wire Wire Line
	2400 1050 4750 1050
Connection ~ 2550 1050
Connection ~ 2000 750 
Wire Wire Line
	1500 750  2550 750 
Wire Wire Line
	1000 550  1000 1750
Wire Wire Line
	1000 1750 850  1750
Wire Wire Line
	850  1650 1200 1650
Wire Wire Line
	1100 1850 850  1850
Wire Wire Line
	1100 2350 1100 1850
Wire Wire Line
	6550 6250 6550 6100
Wire Wire Line
	4000 4500 4450 4500
Wire Wire Line
	4000 4400 4350 4400
Wire Wire Line
	4000 3600 4850 3600
Wire Wire Line
	4000 3500 4850 3500
Wire Wire Line
	4000 3400 4850 3400
Wire Wire Line
	4000 3300 4850 3300
Wire Wire Line
	5150 2400 5500 2400
Wire Wire Line
	4750 2400 4000 2400
Wire Wire Line
	4750 2500 4750 2400
Wire Wire Line
	4750 2500 5500 2500
Wire Wire Line
	4300 2600 5500 2600
Wire Wire Line
	4000 2500 4300 2500
Wire Wire Line
	4000 2700 5500 2700
Wire Wire Line
	4000 2800 5500 2800
Wire Wire Line
	4000 2900 5500 2900
Wire Wire Line
	4000 3000 5500 3000
Wire Wire Line
	4000 3100 5500 3100
Wire Wire Line
	4150 2600 4150 650 
Wire Wire Line
	4000 3800 4200 3800
Wire Wire Line
	4000 3900 4100 3900
Wire Wire Line
	4050 4000 4000 4000
Wire Wire Line
	7800 1150 7800 1350
Wire Wire Line
	9100 1950 9100 1900
Wire Wire Line
	9100 2500 9100 2450
Wire Wire Line
	9100 2850 9100 2800
Wire Wire Line
	9050 3700 9050 3650
Wire Wire Line
	8750 3700 8750 3650
Wire Wire Line
	1100 5800 1300 5800
Wire Wire Line
	1200 6800 1200 6650
Wire Wire Line
	6250 6100 6250 6250
Wire Wire Line
	5850 6100 5850 6250
Wire Wire Line
	5500 6100 5500 6250
Wire Wire Line
	4000 1900 5700 1900
Wire Wire Line
	7000 4900 7000 5200
Wire Wire Line
	4000 4900 7000 4900
Wire Wire Line
	7150 4800 7150 5100
Wire Wire Line
	4000 4800 7150 4800
Wire Wire Line
	7300 4700 7300 5000
Wire Wire Line
	4000 4700 7300 4700
Wire Wire Line
	7450 4600 7450 4900
Wire Wire Line
	4000 4600 7450 4600
Wire Wire Line
	7700 2550 7950 2550
Wire Wire Line
	7800 2200 7950 2200
Wire Wire Line
	7700 2000 7950 2000
Wire Wire Line
	7100 3200 10350 3200
Connection ~ 1300 2450
Wire Wire Line
	1750 1500 2000 1500
Wire Wire Line
	1300 1500 1300 2450
Wire Wire Line
	1200 3950 1200 4250
Wire Wire Line
	1200 4650 1200 4550
Wire Wire Line
	3150 800  9150 800 
Wire Wire Line
	1200 1650 1200 3150
Connection ~ 7300 3750
Connection ~ 1800 1900
Connection ~ 1200 4100
Connection ~ 1500 3550
Connection ~ 1500 4100
Wire Wire Line
	1850 2650 1850 5300
Wire Wire Line
	1850 5300 4100 5300
Wire Wire Line
	4100 4300 4000 4300
Connection ~ 1500 5200
Connection ~ 1500 4750
Wire Wire Line
	1500 2450 1500 5250
Wire Wire Line
	1500 4750 850  4750
Wire Wire Line
	850  4650 1200 4650
Wire Wire Line
	1200 5500 4650 5500
Wire Wire Line
	8150 5400 9850 5400
Connection ~ 8150 3900
Wire Wire Line
	8150 3900 9850 3900
Wire Wire Line
	7800 1650 7800 2750
Connection ~ 8750 3700
Wire Wire Line
	4000 2600 4150 2600
Wire Wire Line
	7800 3750 8150 3750
Wire Wire Line
	7650 3450 8350 3450
Wire Wire Line
	7650 3600 7650 3450
Wire Wire Line
	9350 1900 9350 2000
Wire Wire Line
	4650 1600 4000 1600
Wire Wire Line
	7400 2450 7400 2750
Wire Wire Line
	6900 2450 7400 2450
Wire Wire Line
	7700 2550 7700 2200
Wire Wire Line
	4000 2200 7200 2200
Wire Wire Line
	5700 2000 7200 2000
Wire Wire Line
	4000 2000 5300 2000
Wire Wire Line
	7300 5000 9850 5000
Wire Wire Line
	7450 4900 9850 4900
Wire Wire Line
	6400 4200 9850 4200
Wire Wire Line
	4000 1700 6400 1700
Connection ~ 8150 4300
Wire Wire Line
	8350 3450 8350 4100
Wire Wire Line
	8350 4100 9850 4100
Wire Wire Line
	8150 3750 8150 5400
Wire Wire Line
	8150 4300 9850 4300
Wire Wire Line
	5150 3750 7500 3750
Connection ~ 9050 3700
Connection ~ 8750 3000
Connection ~ 9050 3200
Wire Wire Line
	9050 3200 9050 3350
Wire Wire Line
	8750 3000 8750 3350
Connection ~ 7800 1250
Wire Wire Line
	7500 1250 7800 1250
Wire Wire Line
	9150 800  9150 1300
Wire Wire Line
	5700 1900 5700 2000
Wire Wire Line
	1600 1900 2000 1900
Wire Wire Line
	1800 2250 1800 2300
Wire Wire Line
	1600 2300 2000 2300
Wire Wire Line
	1800 1950 1800 1900
Wire Wire Line
	9350 3700 9350 3300
Wire Wire Line
	1200 6800 6550 6800
Wire Wire Line
	1200 5500 1200 6350
Wire Wire Line
	6900 4150 6900 2550
Wire Wire Line
	9000 650  10500 650 
Wire Wire Line
	10500 650  10500 1100
Wire Wire Line
	8950 1900 9350 1900
Wire Wire Line
	8750 3700 9350 3700
Wire Wire Line
	8900 2850 9500 2850
Wire Wire Line
	8900 2850 8900 2750
Wire Wire Line
	8900 2750 8750 2750
Wire Wire Line
	8900 2550 8900 2450
Wire Wire Line
	8750 2550 8900 2550
Wire Wire Line
	8950 2200 8950 2350
Wire Wire Line
	8750 2200 8950 2200
Wire Wire Line
	8950 2000 8950 1900
Wire Wire Line
	8750 2000 8950 2000
Connection ~ 9100 2850
Connection ~ 9100 1900
Connection ~ 9100 2450
Connection ~ 1200 5800
Connection ~ 7800 2750
Wire Wire Line
	7400 2750 7950 2750
Connection ~ 8150 5400
Wire Wire Line
	4550 4400 9850 4400
Wire Wire Line
	4000 3700 4250 3700
Wire Wire Line
	7150 5100 9850 5100
Wire Wire Line
	7000 5200 9850 5200
Wire Wire Line
	700  800  700  1050
Wire Wire Line
	700  3800 700  4050
Wire Wire Line
	10600 1300 10700 1300
Wire Wire Line
	9500 2350 9500 2850
Wire Wire Line
	8900 2450 9700 2450
Wire Wire Line
	9350 3300 10350 3300
Wire Wire Line
	9350 2000 10350 2000
Wire Wire Line
	10050 2100 10050 2700
Wire Wire Line
	8950 2350 10050 2350
Connection ~ 10050 2350
Connection ~ 9500 2350
Wire Wire Line
	9100 2250 9100 2350
Connection ~ 9100 2350
Wire Wire Line
	4150 650  8700 650 
Wire Wire Line
	9750 3000 9750 3100
Wire Wire Line
	9750 3100 10350 3100
Wire Wire Line
	10350 2100 10050 2100
Wire Wire Line
	10050 2700 10350 2700
Wire Wire Line
	9700 2600 10350 2600
Wire Wire Line
	9700 2450 9700 2600
Wire Wire Line
	4000 1800 8700 1800
Wire Wire Line
	10500 1800 10500 1500
Wire Wire Line
	9000 1800 10500 1800
Wire Wire Line
	9150 1300 10000 1300
Connection ~ 1800 2300
Wire Wire Line
	7300 4000 9850 4000
Wire Wire Line
	7300 3750 7300 4000
Wire Wire Line
	8250 5300 9850 5300
Wire Wire Line
	8250 5300 8250 4000
Wire Wire Line
	4000 4200 4200 4200
Wire Wire Line
	4200 5400 1700 5400
Wire Wire Line
	1700 5400 1700 2550
Wire Wire Line
	800  2450 1500 2450
Wire Wire Line
	1700 2550 800  2550
Wire Wire Line
	800  2650 1850 2650
Connection ~ 1300 1900
Connection ~ 1300 2300
Connection ~ 1200 3050
Connection ~ 1500 3050
Wire Wire Line
	1500 5200 3050 5200
Connection ~ 2950 5200
Wire Wire Line
	7000 3000 9750 3000
Wire Wire Line
	7000 3950 4200 3950
Wire Wire Line
	4450 3800 4850 3800
Wire Wire Line
	4550 4250 4250 4250
Wire Wire Line
	4250 4250 4250 3700
Wire Wire Line
	4350 3700 4850 3700
Wire Wire Line
	4450 4500 4450 3800
Wire Wire Line
	4350 4400 4350 3700
Wire Wire Line
	4000 1500 6650 1500
Wire Wire Line
	6450 1150 6300 1150
Wire Wire Line
	6300 1150 6300 800 
Connection ~ 6300 800 
Wire Wire Line
	6600 1500 6600 1300
Connection ~ 6600 1500
Wire Wire Line
	6750 1150 7050 1150
Wire Wire Line
	7050 1150 7050 1700
Connection ~ 7050 1500
Wire Wire Line
	8100 1250 8250 1250
Wire Wire Line
	8250 1150 8150 1150
Wire Wire Line
	8150 1150 8150 1250
Connection ~ 8150 1250
Connection ~ 6550 6800
NoConn ~ 8250 1350
$EndSCHEMATC
